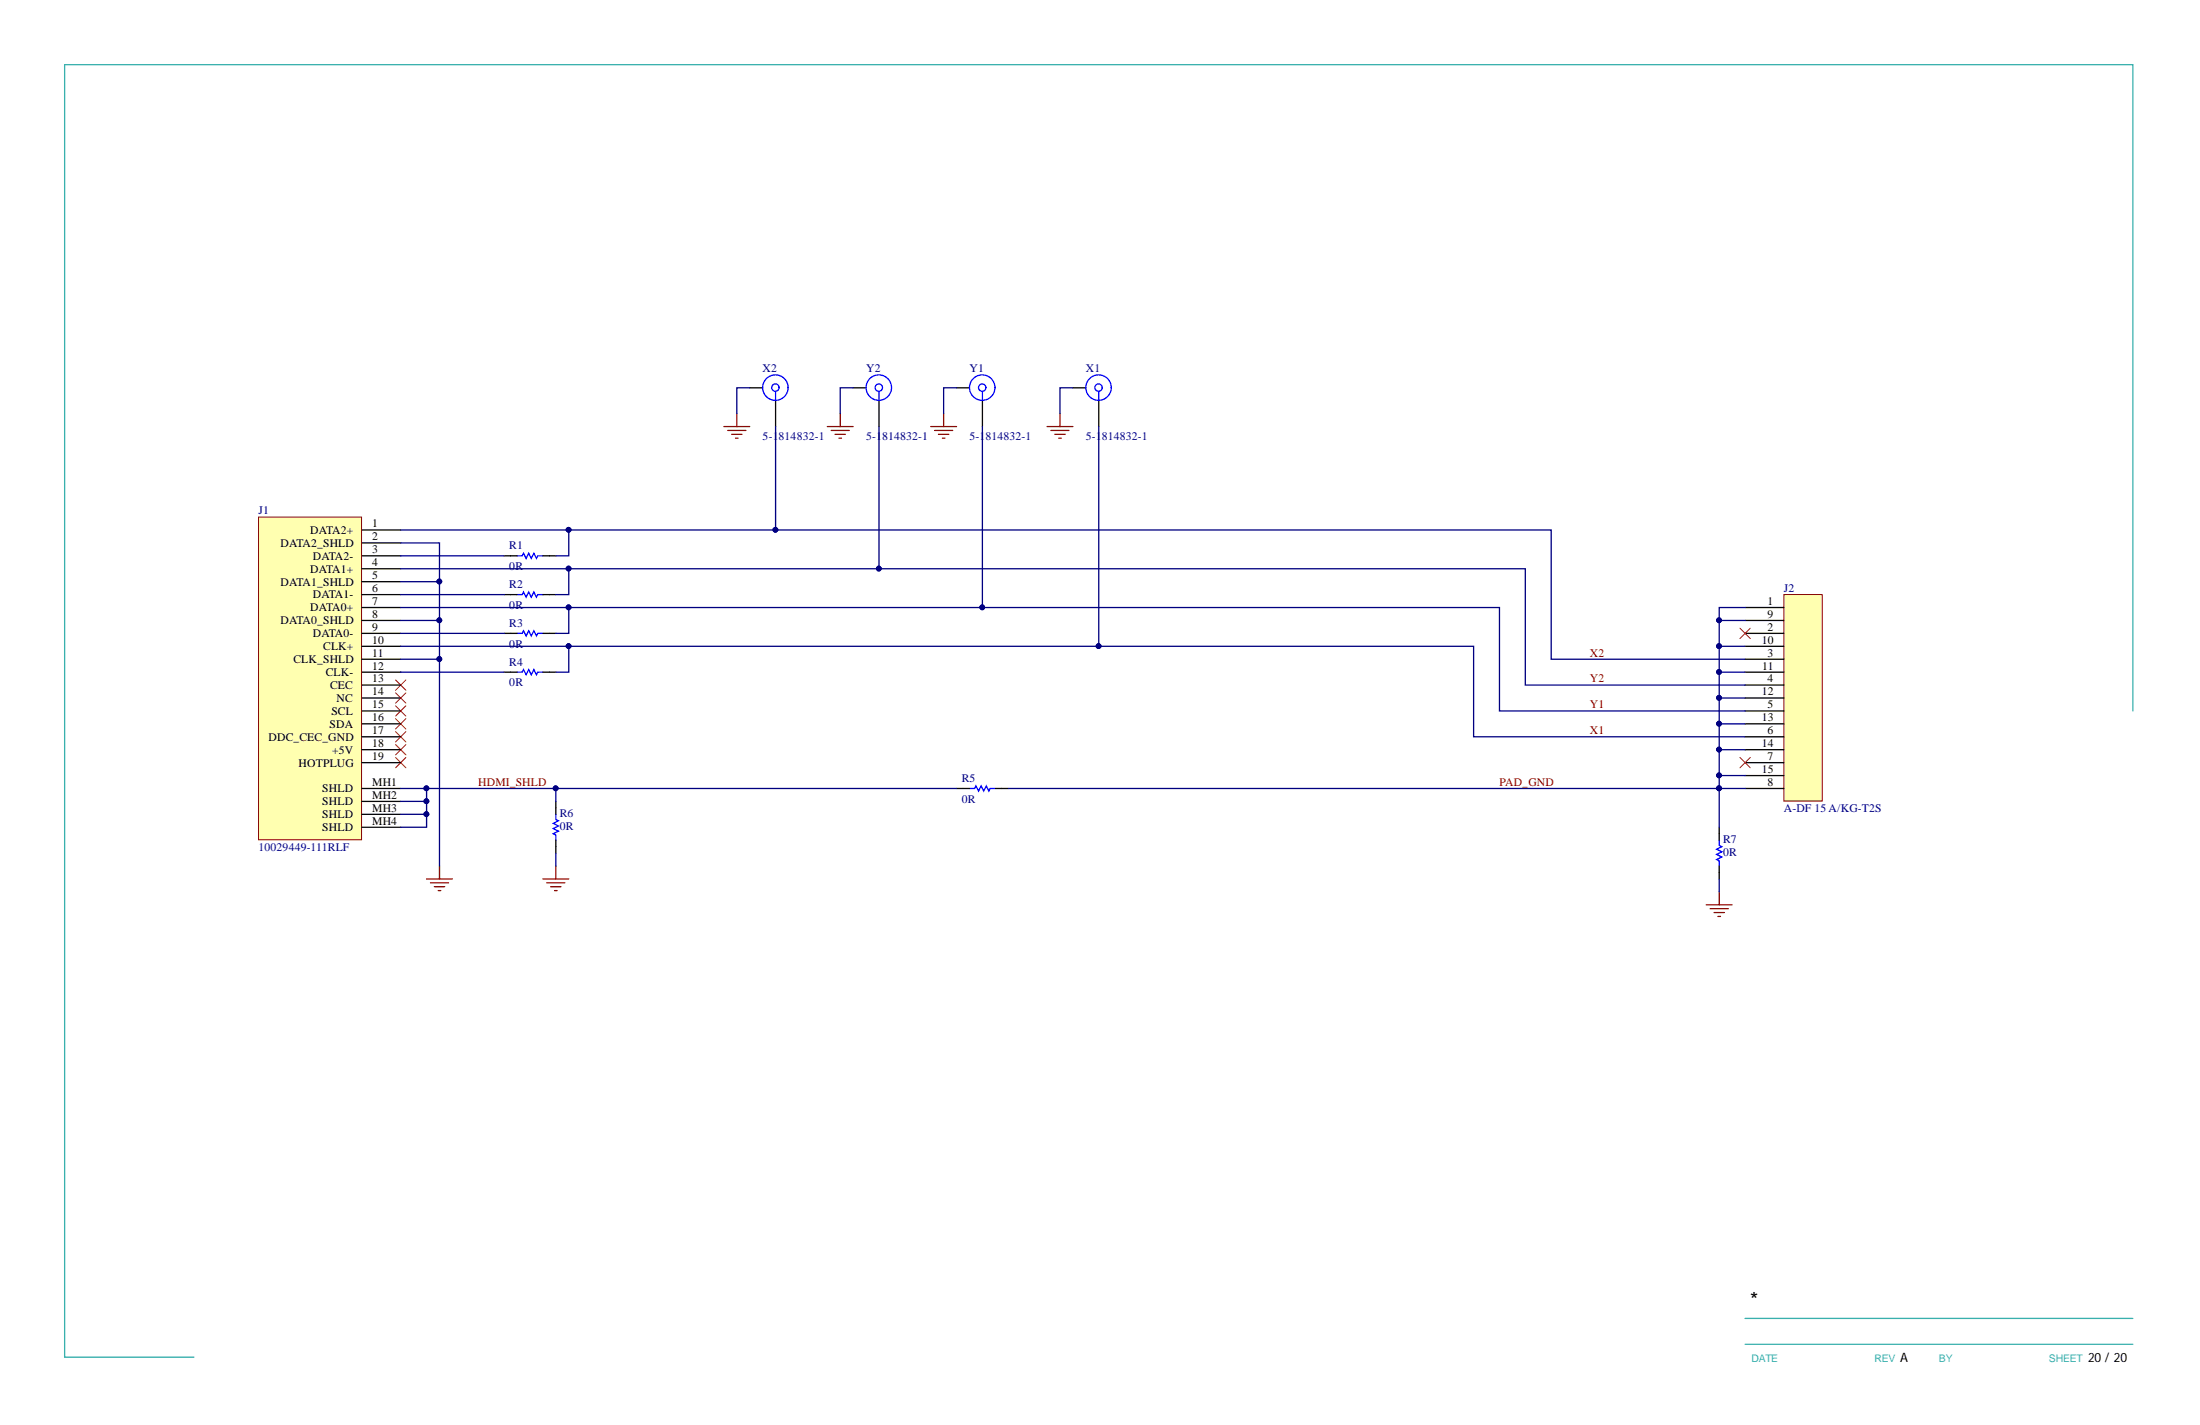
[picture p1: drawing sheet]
<svg xmlns="http://www.w3.org/2000/svg" width="431mm" height="279mm" viewBox="0 0 431 279" stroke-linecap="round" stroke-linejoin="round" font-family="sans-serif">
<path d="M418.3 139.4v-126.7h-405.6v253.4h25.3M342.2 258.5h76.1M342.2 263.6h76.1" fill="none" stroke="#39b0ad" stroke-width=".25"/>
<path d="M349.8 116.6h7.6v40.5h-7.6z" fill="#ffffb0" stroke="#800000" stroke-width=".2"/>
<g fill="none" stroke="#000" stroke-width=".25">
<path d="M147 76h2.6M152.1 78.6v5M167.3 76h2.5M172.4 78.6v5M187.6 76h2.5M192.7 78.6v5M210.4 76h2.5M215.5 78.6v5M342.2 119.1h7.6M342.2 124.2h7.6M342.2 129.3h7.6M342.2 134.3h7.6"/>
<path d="M342.2 139.4h7.6M342.2 121.7h7.6M342.2 126.7h7.6M342.2 131.8h7.6M342.2 136.9h7.6M342.2 144.5h7.6M342.2 149.5h7.6M342.2 154.6h7.6M342.2 141.9h7.6M342.2 147h7.6M342.2 152.1h7.6"/>
</g>
<g fill="none" stroke="#00f" stroke-width=".25">
<path d="M152.1 76.8v1.8M172.4 76.8v1.8M192.7 76.8v1.8M215.5 76.8v1.8"/>
<circle cx="152.1" cy="76" r=".72"/>
<circle cx="152.1" cy="76" r="2.5"/>
<circle cx="172.3" cy="76" r=".72"/>
<circle cx="172.3" cy="76" r="2.5"/>
<circle cx="192.6" cy="76" r=".72"/>
<circle cx="192.6" cy="76" r="2.5"/>
<circle cx="215.4" cy="76" r=".72"/>
<circle cx="215.4" cy="76" r="2.5"/>
</g>
<g fill="none" stroke="#800000" stroke-width=".25">
<path d="M142 83.6h5M142.7 84.4h3.6M143.5 85.2h2M144.2 85.9h.6M144.5 81.1v2.5M162.2 83.6h5.1M163 84.4h3.6M163.8 85.2h2M164.5 85.9h.5M164.8 81.1v2.5M182.5 83.6h5.1M183.3 84.4h3.5"/>
<path d="M184 85.2h2.1M184.8 85.9h.5M185.1 81.1v2.5M205.3 83.6h5.1M206.1 84.4h3.5M206.9 85.2h2M207.6 85.9h.5M207.9 81.1v2.5"/>
</g>
<g fill="none" stroke="#f00" stroke-width=".2">
<path d="M77.6 138.4l2 2M77.6 135.8l2 2.1M77.6 133.3l2 2M79.6 138.4l-2 2M79.6 135.8l-2 2.1M79.6 133.3l-2 2M341.2 123.2l2 2M343.2 123.2l-2 2M77.6 148.5l2 2M77.6 146l2 2M77.6 143.4l2 2.1M77.6 140.9l2 2"/>
<path d="M79.6 148.5l-2 2M79.6 146l-2 2M79.6 143.4l-2 2.1M79.6 140.9l-2 2M341.2 148.5l2 2M343.2 148.5l-2 2"/>
</g>
<path d="M50.7 101.4h20.2v63.3h-20.2z" fill="#ffffb0" stroke="#800000" stroke-width=".2"/>
<g fill="none" stroke="#000" stroke-width=".25">
<path d="M71 103.9h7.6M71 106.4h7.6M71 109h7.6M71 111.5h7.6M71 114.1h7.6M71 116.6h7.6M71 119.1h7.6M98.9 109h2.5M98.9 116.6h2.5M106.5 109h2.5M106.5 116.6h2.5M71 121.7h7.6"/>
<path d="M71 124.2h7.6M71 126.7h7.6M71 129.3h7.6M71 131.8h7.6M71 134.3h7.6M71 136.9h7.6M71 139.4h7.6M98.9 124.2h2.5M98.9 131.8h2.5M106.5 124.2h2.5M106.5 131.8h2.5M71 141.9h7.6"/>
<path d="M71 144.5h7.6M71 147h7.6M71 149.5h7.6M71 154.6h7.6M71 157.1h7.6M71 159.7h7.6M109 157.1v2.6M187.6 154.6h2.5M195.2 154.6h2.5M71 162.2h7.6M109 164.7v2.6M337.2 162.2v2.5"/>
<path d="M337.2 169.8v2.5"/>
</g>
<g fill="none" stroke="#800000" stroke-width=".25">
<path d="M83.7 172.3h5M84.4 173.1h3.6M85.2 173.9h2M85.9 174.6h.5M86.2 169.8v2.5M106.5 172.3h5M107.2 173.1h3.6M108 173.9h2M108.8 174.6h.5M109 169.8v2.5M334.6 177.4h5.1M335.4 178.2h3.5"/>
<path d="M336.1 178.9h2.1M336.9 179.7h.5M337.2 174.9v2.5"/>
</g>
<path d="M101.4 116.6h1l.3-.5 .5 1 .5-1 .5 1 .5-1 .5 1 .3-.5h1M101.4 109h1l.3-.5 .5 1 .5-1 .5 1 .5-1 .5 1 .3-.5h1M101.4 131.8h1l.3-.5 .5 1 .5-1 .5 1 .5-1 .5 1 .3-.5h1M101.4 124.2h1l.3-.5 .5 1 .5-1 .5 1 .5-1 .5 1 .3-.5h1M109 159.7v1l.5 .2-1 .5 1 .5-1 .6 1 .5-1 .5 .5 .2v1M190.1 154.6h1l.3-.5 .5 1 .5-1 .5 1 .5-1 .5 1 .3-.5h1M337.2 164.7v1l.5 .3-1 .5 1 .5-1 .5 1 .5-1 .5 .5 .3v1" fill="none" stroke="#00f" stroke-width=".25"/>
<g fill="none" stroke="#000080" stroke-width=".25">
<path d="M147 76h-2.5v5.1M167.3 76h-2.5v5.1M187.6 76h-2.5v5.1M210.4 76h-2.5v5.1M152.1 83.6v20.3M172.4 83.6v27.9M192.7 83.6v35.5M215.5 83.6v43.1h-136.9M78.6 103.9h225.6v25.4h38M78.6 111.5h220.5v22.8h43.1M78.6 119.1h215.5v20.3h48.1M78.6 106.4h7.6v63.4"/>
<path d="M78.6 114.1h7.6M78.6 109h20.3M78.6 116.6h20.3M111.5 103.9v5.1h-2.5M111.5 111.5v5.1h-2.5M111.5 119.1v5.1h-2.5M342.2 119.1h-5v43.1M78.6 121.7h7.6M78.6 129.3h7.6M78.6 131.8h20.3M78.6 124.2h20.3M111.5 126.7v5.1h-2.5"/>
<path d="M215.5 126.7h73.5v17.8h53.2M337.2 121.7h5M337.2 136.9h5M337.2 131.8h5M337.2 126.7h5M78.6 154.6h5.1v5.1M78.6 159.7h5.1v2.5h-5.1M78.6 157.1h5.1M83.7 154.6h103.9M109 154.6v2.5M197.7 154.6h144.5M337.2 152.1h5"/>
<path d="M337.2 147h5M337.2 141.9h5M109 167.3v2.5M337.2 172.3v2.6"/>
</g>
<g fill="#000080" stroke="#000080" stroke-width=".2">
<circle cx="152.1" cy="103.9" r=".47"/>
<circle cx="111.5" cy="103.9" r=".47"/>
<circle cx="172.3" cy="111.5" r=".47"/>
<circle cx="111.5" cy="111.5" r=".47"/>
<circle cx="192.6" cy="119.1" r=".47"/>
<circle cx="111.5" cy="119.1" r=".47"/>
<circle cx="215.4" cy="126.7" r=".47"/>
<circle cx="86.2" cy="114" r=".47"/>
<circle cx="86.2" cy="121.6" r=".47"/>
<circle cx="86.2" cy="129.2" r=".47"/>
<circle cx="337.1" cy="121.6" r=".47"/>
<circle cx="337.1" cy="126.7" r=".47"/>
<circle cx="337.1" cy="131.8" r=".47"/>
<circle cx="337.1" cy="136.8" r=".47"/>
<circle cx="337.1" cy="141.9" r=".47"/>
<circle cx="337.1" cy="147" r=".47"/>
<circle cx="337.1" cy="152" r=".47"/>
<circle cx="337.1" cy="154.6" r=".47"/>
<circle cx="83.6" cy="154.6" r=".47"/>
<circle cx="83.6" cy="157.1" r=".47"/>
<circle cx="83.6" cy="159.6" r=".47"/>
<circle cx="111.5" cy="126.7" r=".47"/>
<circle cx="109" cy="154.6" r=".47"/>
</g>
<text font-size="4.1" x="343.2" y="256.2">*</text>
<g font-size="2.5">
<text x="372.7" y="267">A</text>
<text x="409.5" y="267">20/20</text>
</g>
<g font-size="2.3" fill="#000080">
<text x="149.6" y="73">X2</text>
<text x="169.8" y="73">Y2</text>
<text x="190.1" y="73">Y1</text>
<text x="212.9" y="73">X1</text>
<text x="149.6" y="86.2">5-1</text>
<text x="152.7" y="86.2">814832-1</text>
<text x="169.8" y="86.2">5-1</text>
<text x="173" y="86.2">814832-1</text>
<text x="190.1" y="86.2">5-1</text>
<text x="193.3" y="86.2">814832-1</text>
<text x="212.9" y="86.2">5-1</text>
<text x="216.1" y="86.2">814832-1</text>
<text x="50.7" y="100.9">J1</text>
<text x="99.9" y="107.7">R1</text>
<text x="99.9" y="111.8">0R</text>
<text x="99.9" y="119.4">0R</text>
<text x="99.9" y="115.3">R2</text>
<text x="349.8" y="116.1">J2</text>
<text x="99.9" y="122.9">R3</text>
<text x="99.9" y="130.5">R4</text>
<text x="99.9" y="127">0R</text>
<text x="99.9" y="134.6">0R</text>
<text x="188.6" y="153.3">R5</text>
<text x="109.8" y="160.2">R6</text>
<text x="188.6" y="157.4">0R</text>
<text x="349.8" y="159.2">A-DF 15 A/KG-T2S</text>
<text x="50.7" y="166.8">10029449-111RLF</text>
<text x="109.8" y="162.7">0R</text>
<text x="337.9" y="167.8">0R</text>
<text x="337.9" y="165.2">R7</text>
</g>
<g font-size="2.3">
<text x="55" y="107.2">DATA2_SHLD</text>
<text x="60.8" y="104.7">DATA2+</text>
<text x="73" y="103.4">1</text>
<text x="73" y="105.9">2</text>
<text x="60.8" y="112.3">DATA1+</text>
<text x="61.3" y="109.7">DATA2-</text>
<text x="73" y="108.5">3</text>
<text x="73" y="111">4</text>
<text x="73" y="113.5">5</text>
<text x="55" y="114.8">DATA1_SHLD</text>
<text x="60.8" y="119.9">DATA0+</text>
<text x="61.3" y="117.3">DATA1-</text>
<text x="73" y="116.1">6</text>
<text x="73" y="118.6">7</text>
<text x="346.6" y="118.6">1</text>
<text x="55" y="122.4">DATA0_SHLD</text>
<text x="61.3" y="124.9">DATA0-</text>
<text x="73" y="121.1">8</text>
<text x="73" y="123.7">9</text>
<text x="346.6" y="123.7">2</text>
<text x="346.6" y="121.1">9</text>
<text x="57.5" y="130">CLK_SHLD</text>
<text x="63.4" y="127.5">CLK+</text>
<text x="73" y="126.2">10</text>
<text x="73" y="128.7">11</text>
<text x="73" y="131.3">12</text>
<text x="345.5" y="126.2">10</text>
<text x="345.6" y="131.3">11</text>
<text x="346.6" y="128.7">3</text>
<text x="63.9" y="132.6">CLK-</text>
<text x="64.7" y="135.1">CEC</text>
<text x="66" y="137.6">NC</text>
<text x="73" y="133.8">13</text>
<text x="73" y="136.4">14</text>
<text x="345.5" y="136.4">12</text>
<text x="346.6" y="133.8">4</text>
<text x="64.6" y="142.7">SDA</text>
<text x="65" y="140.2">SCL</text>
<text x="73" y="138.9">15</text>
<text x="73" y="141.4">16</text>
<text x="73" y="144">17</text>
<text x="345.5" y="141.4">13</text>
<text x="346.6" y="138.9">5</text>
<text x="346.6" y="144">6</text>
<text x="52.6" y="145.2">DDC_CEC_GND</text>
<text x="65.2" y="147.8">+5V</text>
<text x="73" y="146.5">18</text>
<text x="73" y="149">19</text>
<text x="345.5" y="146.5">14</text>
<text x="346.6" y="149">7</text>
<text x="58.6" y="150.3">HOTPLUG</text>
<text x="63.2" y="155.4">SHLD</text>
<text x="73" y="154.1">MH1</text>
<text x="345.5" y="151.6">15</text>
<text x="346.6" y="154.1">8</text>
<text x="63.2" y="157.9">SHLD</text>
<text x="63.2" y="160.4">SHLD</text>
<text x="73" y="156.6">MH2</text>
<text x="73" y="159.2">MH3</text>
<text x="73" y="161.7">MH4</text>
<text x="63.2" y="163">SHLD</text>
</g>
<g font-size="2.3" fill="#800000">
<text x="311.8" y="128.7">X2</text>
<text x="311.8" y="133.8">Y2</text>
<text x="311.8" y="138.9">Y1</text>
<text x="311.8" y="144">X1</text>
<text x="93.8" y="154.1">HDMI_SHLD</text>
<text x="294.1" y="154.1">PAD_GND</text>
</g>
<g font-size="2.1" fill="#39b0ad">
<text x="343.5" y="267">DATE</text>
<text x="367.6" y="267">REV</text>
<text x="380.3" y="267">BY</text>
<text x="401.8" y="267">SHEET</text>
</g>
</svg>
